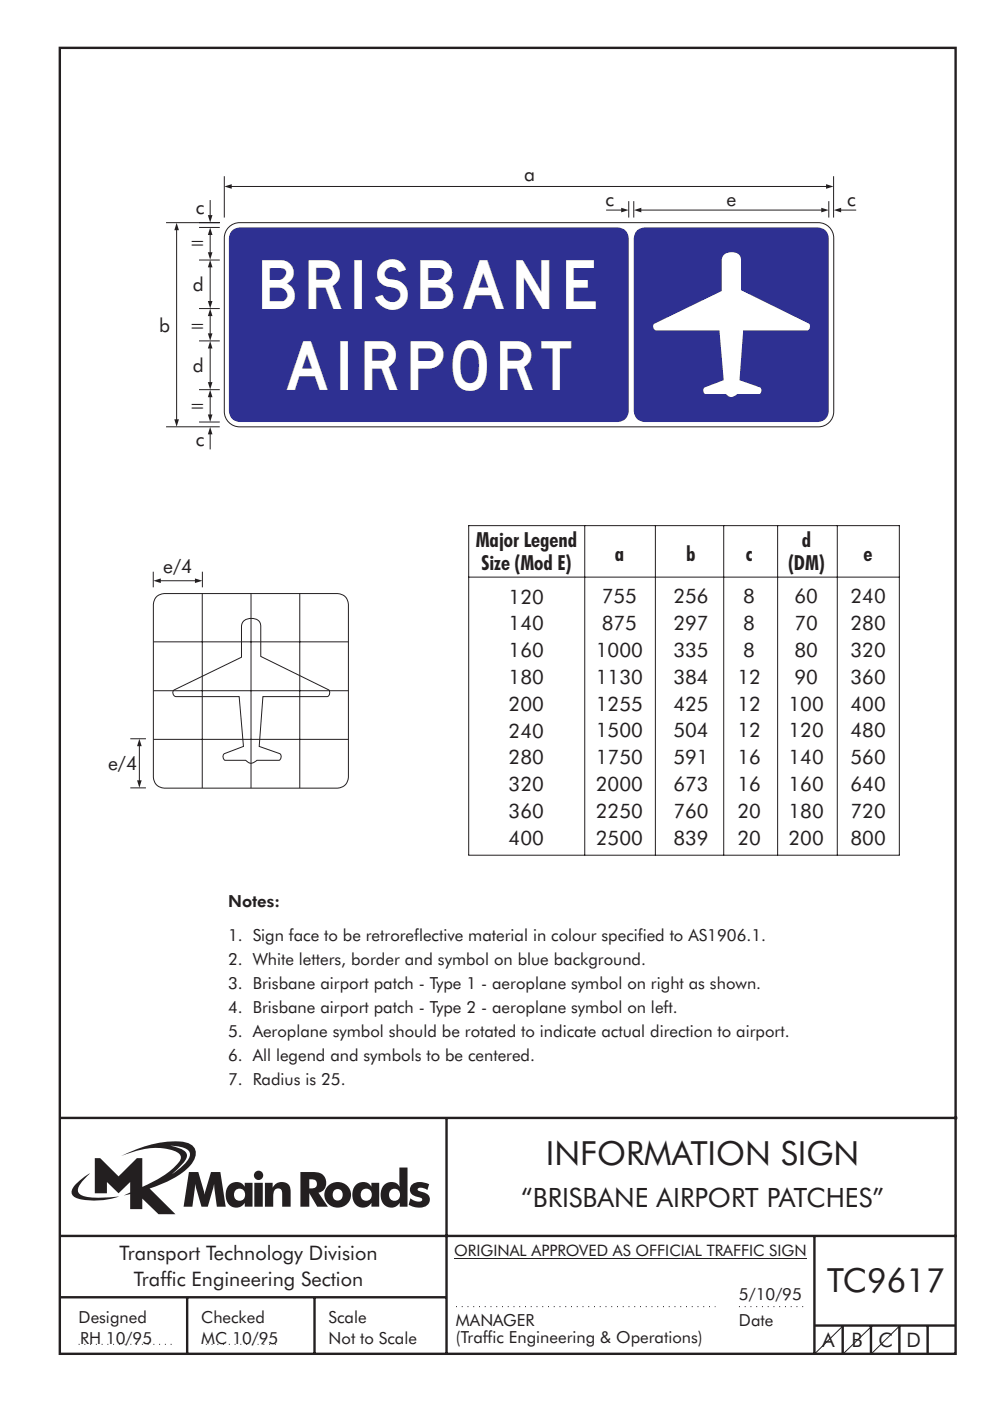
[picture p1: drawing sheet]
<svg xmlns="http://www.w3.org/2000/svg" width="210mm" height="297mm" viewBox="0 0 210 297" stroke-linecap="round" stroke-linejoin="round" font-family="sans-serif">
<g fill="none" stroke="#231f20" stroke-width=".21">
<path d="M99.3 111.4h91.4M99.4 111.4v69.9M124 111.4v69.9M139 111.4v69.9M153.4 111.4v69.9M164.9 111.4v69.9M177.5 111.4v69.9M190.7 111.4v69.9M99.3 122.4h91.4M99.3 181.3h91.4M178.6 281.2l-5.9 5.9M184.8 281.2l-6.1 5.9"/>
<path d="M190.6 281.2l-5.7 5.7"/>
</g>
<g fill="none" stroke="#231f20" stroke-width=".51">
<path d="M12.7 10.1h189.9v276.9h-189.9zM12.7 237h190.3M94.7 236.9v50.1M12.7 262h190M12.7 275h82M39.7 275v12.1M66.7 275v12M172.7 262v25M172.7 281h30M178.7 281v6M184.7 281v6M190.7 281v6"/>
<path d="M196.7 281v6"/>
</g>
<path d="M96.7 277h55M156.7 277h14M16.7 285h20.3M43.6 285h15.1" fill="none" stroke="#231f20" stroke-width=".21" stroke-dasharray=".2 1" stroke-linecap="butt"/>
<path d="M48.5 48.2a3.2 3.2 0 0 1 2.3-1h122.7a3.3 3.3 0 0 1 3.3 3.3v36.8a3.3 3.3 0 0 1-3.3 3.2h-122.7a3.3 3.3 0 0 1-3.2-3.2v-36.8a3.2 3.2 0 0 1 .9-2.3z" fill-rule="evenodd" fill="#fff" stroke="#231f20" stroke-width=".21"/>
<g fill="#2e3092">
<path d="M49.2 48.9l.4-.3 1.2-.4h80.2a2.28 2.28 0 0 1 2.3 2.3v36.7a2.33 2.33 0 0 1-2.3 2.3h-80.2a2.33 2.33 0 0 1-2.3-2.3v-36.7l.4-1.2z" fill-rule="evenodd"/>
<path d="M135 48.9l.5-.3 1.2-.4h36.7a2.28 2.28 0 0 1 2.3 2.3v36.7a2.33 2.33 0 0 1-2.3 2.3h-36.7a2.33 2.33 0 0 1-2.3-2.3v-36.7l.3-1.2z" fill-rule="evenodd"/>
</g>
<path d="M138.8 68.6l14.2-6.9v-6.5a2.11 2.11 0 0 1 3.1-1.6 1.49 1.49 0 0 1 1 1.6v6.3l14.4 7.1a.92 .92 0 0 1-.3 1.4h-13.6l-.8 10.6 4.3 1.5a.86 .86 0 0 1-.1 1.5h-4.7a1.44 1.44 0 0 1-2.4 0h-4.3a.85 .85 0 0 1-.2-1.5l4-1.5-.9-10.6h-13.4a.82 .82 0 0 1-.6-.6 .82 .82 0 0 1 .3-.8z" fill-rule="evenodd" fill="#fff"/>
<path d="M135.2 44.5h39.7" fill="none" stroke="#231f20" stroke-width=".21"/>
<g fill="#231f20">
<path d="M134.4 44.5l1.6-.4v.9z"/>
<path d="M174.1 44.1l1.6 .4-1.6 .5z"/>
</g>
<path d="M48.4 39.5h127.5" fill="none" stroke="#231f20" stroke-width=".21"/>
<g fill="#231f20">
<path d="M47.6 39.5l1.5-.5v1z"/>
<path d="M175.1 39l1.6 .5-1.6 .5z"/>
</g>
<path d="M47.6 37.4v8.7M176.7 37.4v8.7M133.3 42.6v3.5M134.4 42.6v3.5M175.7 42.6v3.5M177.6 44.5h3.9" fill="none" stroke="#231f20" stroke-width=".21"/>
<path d="M176.8 44.5l1.5-.4v.9z" fill="#231f20"/>
<path d="M128.5 44.5h3.9" fill="none" stroke="#231f20" stroke-width=".21"/>
<path d="M131.7 44.1l1.6 .4-1.6 .5z" fill="#231f20"/>
<path d="M35.2 47.2h11.4M37.4 48.1v41.5M42.2 48.2h4.4M42.2 55.1h4.4M42.2 72.3h4.4M42.2 65.4h4.4M35.2 90.5h11.4M42.2 89.5h4.4M42.2 82.6h4.4" fill="none" stroke="#231f20" stroke-width=".21"/>
<g fill="#231f20">
<path d="M37.4 47.2l.5 1.6h-.9z"/>
<path d="M37 88.9h.9l-.5 1.6z"/>
</g>
<path d="M44.6 91.4v3.9" fill="none" stroke="#231f20" stroke-width=".21"/>
<path d="M44.6 90.5l.4 1.6h-.9z" fill="#231f20"/>
<path d="M44.6 42.4v3.9" fill="none" stroke="#231f20" stroke-width=".21"/>
<path d="M44.1 45.6h.9l-.4 1.6z" fill="#231f20"/>
<path d="M44.6 83.5v5.1" fill="none" stroke="#231f20" stroke-width=".21"/>
<g fill="#231f20">
<path d="M44.1 87.9h.9l-.4 1.5z"/>
<path d="M44.6 82.6l.4 1.6h-.9z"/>
</g>
<path d="M44.6 66.3v5.1" fill="none" stroke="#231f20" stroke-width=".21"/>
<g fill="#231f20">
<path d="M44.1 70.7h.9l-.4 1.6z"/>
<path d="M44.6 65.4l.4 1.6h-.9z"/>
</g>
<path d="M44.6 49.1v5.1" fill="none" stroke="#231f20" stroke-width=".21"/>
<g fill="#231f20">
<path d="M44.1 53.5h.9l-.4 1.6z"/>
<path d="M44.6 48.2l.4 1.6h-.9z"/>
</g>
<path d="M44.6 73.1v8.7" fill="none" stroke="#231f20" stroke-width=".21"/>
<g fill="#231f20">
<path d="M44.1 81h.9l-.4 1.6z"/>
<path d="M44.6 72.3l.4 1.6h-.9z"/>
</g>
<path d="M44.6 55.9v8.7" fill="none" stroke="#231f20" stroke-width=".21"/>
<g fill="#231f20">
<path d="M44.1 63.8h.9l-.4 1.6z"/>
<path d="M44.6 55.1l.4 1.6h-.9z"/>
</g>
<path d="M33.2 126.5l.4-.3 1.2-.4h36.8a2.28 2.28 0 0 1 2.3 2.3v36.7a2.33 2.33 0 0 1-2.3 2.3h-36.8a2.33 2.33 0 0 1-2.3-2.3v-36.7l.4-1.2z" fill="none" stroke="#231f20" stroke-width=".21"/>
<path d="M36.9 146.3l14.3-7v-6.4a2.11 2.11 0 0 1 3.1-1.6 1.49 1.49 0 0 1 1 1.5v6.4l14.4 7.1a.92 .92 0 0 1-.3 1.4h-13.7l-.7 10.6 4.3 1.5a.86 .86 0 0 1-.2 1.4h-4.6a1.44 1.44 0 0 1-2.4 0h-4.3a.85 .85 0 0 1-.2-1.4l4-1.5-.9-10.6h-13.4a.82 .82 0 0 1-.6-.6 .82 .82 0 0 1 .2-.8z" fill-rule="evenodd" fill="#fff" stroke="#231f20" stroke-width=".21"/>
<path d="M32.5 121.2v3.3M32.5 136.1h41.4M33.4 123.1h8.7M42.9 125.7v41.4M42.9 121.2v3.3M53.2 125.7v41.4M63.6 125.7v41.4M32.5 156.8h41.4M32.5 146.4h41.4" fill="none" stroke="#231f20" stroke-width=".21"/>
<g fill="#231f20">
<path d="M32.5 123.1l1.6-.5v1z"/>
<path d="M41.3 122.6l1.6 .5-1.6 .5z"/>
</g>
<path d="M27.6 156.6h3.3M29.5 157.5v8.7M27.6 167h3.3" fill="none" stroke="#231f20" stroke-width=".21"/>
<g fill="#231f20">
<path d="M29.1 165.4h.9l-.5 1.6z"/>
<path d="M29.5 156.6l.5 1.6h-.9z"/>
<path d="M36.1 242.9a5.8 5.8 0 0 1 3.9 1.1 1.58 1.58 0 0 1-.2 2l-1.1 1.2-2.3 1.8 .9-.8a6.5 6.5 0 0 0 2.3-3.2 2.43 2.43 0 0 0-2.2-1.8zM20.1 245.5v7.5h2.6v-2.4l2.4 2.4 2.5-2.4v2.2l-1.4 .7 1.4-.3v3.2h2.6v-2.3l3.4 3.3h3.6l-5.5-5.4a20.1 20.1 0 0 0 8.7-4.9 3.1 3.1 0 0 0 .7-3.8 3.8 3.8 0 0 0-3-1.3 25.1 25.1 0 0 0-12.4 3.1 16.1 16.1 0 0 1 11.1-1.1 1.56 1.56 0 0 1 1.4 1.9 17.9 17.9 0 0 1-8 5.8v-6.2h-1.2l-3.9 3.9-3.9-3.9zM16.2 251a1.82 1.82 0 0 0-.7 2.6 9.9 9.9 0 0 0 5.8 .9l2-.3 2-.5a22.2 22.2 0 0 1-7.7-.1 1.33 1.33 0 0 1-.8-2.3l1-1.2 1.3-1.3-1.4 .8zM65.6 250a1.13 1.13 0 0 1 1.2 .2 1.13 1.13 0 0 1 .3 1.2 1.26 1.26 0 0 1-1.5 .6zM63.7 248.5v7.3h1.9v-2.8l1.7 2.8h2.2l-2-2.9a2.25 2.25 0 0 0 1.6-2.7 2.25 2.25 0 0 0-2.6-1.7zM68.9 253.3a2.79 2.79 0 0 0 5.5 0 2.79 2.79 0 0 0-5.5 0zM70.9 252.3a1.15 1.15 0 0 1 1.8 1 1.15 1.15 0 0 1-1.8 1 1.46 1.46 0 0 1 0-2zM75.5 251.2a3.2 3.2 0 0 0 .4 4.6 2.13 2.13 0 0 0 2.9-.8v.8h1.6v-5h-1.7v.8a2.07 2.07 0 0 0-3.2-.4zM76.9 252.2a1.23 1.23 0 0 1 1.7 .3 1.23 1.23 0 0 1-.2 1.7 1.23 1.23 0 0 1-1.7-.1 1.54 1.54 0 0 1 .2-1.9zM84.7 247.5v4.1a2.16 2.16 0 0 0-2.3-.9 2.16 2.16 0 0 0-1.6 1.9 2.52 2.52 0 0 0 2.6 3.4 2.11 2.11 0 0 0 1.4-1v.8h1.6v-8.3zM82.9 252.3a1.24 1.24 0 0 1 1.9 1 1.24 1.24 0 0 1-1.9 1.1 1.47 1.47 0 0 1 0-2.1zM87.4 251.1a1.52 1.52 0 0 0-.4 1.7 1.52 1.52 0 0 0 1.4 .9 .82 .82 0 0 1 1.1 .8 2.07 2.07 0 0 1-2.5-.4l-.4 1.3a3.8 3.8 0 0 0 4 .2 1.56 1.56 0 0 0 .5-1.7 1.56 1.56 0 0 0-1.4-1.1 1.25 1.25 0 0 1-1.2-.6 1.21 1.21 0 0 1 1.7-.1l.4 .2 .4-1.2a3.7 3.7 0 0 0-3.6 0zM40.1 248.5l-1.2 7.3h1.9l.6-4.8 1.3 4.8h1.4l1.3-4.8 .6 4.8h1.9l-1.2-7.3h-2l-1.3 4.8-1.4-4.8zM48.7 251.2a3.2 3.2 0 0 0 .4 4.6 2.13 2.13 0 0 0 2.8-.8v.8h1.6v-5h-1.6v.8a2.07 2.07 0 0 0-3.2-.4zM50.1 252.2a1.23 1.23 0 0 1 1.6 .3 1.23 1.23 0 0 1-.2 1.7 1.23 1.23 0 0 1-1.7-.1 1.55 1.55 0 0 1 .3-1.9zM53.9 250.8v5h1.8v-5zM53.8 249.2a1 1 0 0 0 2 0 1 1 0 0 0-2 0zM56.2 250.8v5h1.7a5.4 5.4 0 0 1 .4-3.5 .91 .91 0 0 1 1.1-.2 .91 .91 0 0 1 .4 1v2.7h1.8v-2.9a2 2 0 0 0-1.4-2.3 2 2 0 0 0-2.4 1.2v-1z" fill-rule="evenodd"/>
</g>
<path d="M96.3 266.7h74.7" fill="none" stroke="#231f20" stroke-width=".21"/>
<g font-size="10.3" fill="#fff">
<text x="55.6" y="65.4">BRISBANE</text>
<text x="60.8" y="82.6">AIRPORT</text>
</g>
<g font-size="7.1" fill="#231f20">
<text x="115.7" y="247">INFORMATION SIGN</text>
<text x="175.4" y="274">TC9617</text>
</g>
<text font-size="5.6" fill="#231f20" x="110.5" y="255.8">“BRISBANE AIRPORT PATCHES”</text>
<g font-size="4.4" fill="#231f20">
<text x="100.9" y="116">Major Legend</text>
<text x="130.4" y="118.9">a</text>
<text x="145.5" y="118.9">b</text>
<text x="158.1" y="118.9">c</text>
<text x="170" y="116">d</text>
<text x="183.1" y="118.9">e</text>
<text x="102.1" y="120.8">Size (Mod E)</text>
<text x="167.1" y="120.8">(DM)</text>
</g>
<g font-size="4.2" fill="#231f20">
<text x="107.8" y="128">120</text>
<text x="127.6" y="127.9">755</text>
<text x="142.8" y="127.9">256</text>
<text x="157.6" y="127.9">8</text>
<text x="168.4" y="127.9">60</text>
<text x="180.3" y="127.9">240</text>
<text x="107.8" y="133.6">140</text>
<text x="127.6" y="133.6">875</text>
<text x="142.8" y="133.6">297</text>
<text x="157.6" y="133.6">8</text>
<text x="168.4" y="133.6">70</text>
<text x="180.3" y="133.6">280</text>
<text x="107.8" y="139.3">160</text>
<text x="126.3" y="139.3">1000</text>
<text x="142.8" y="139.3">335</text>
<text x="157.6" y="139.3">8</text>
<text x="168.4" y="139.3">80</text>
<text x="180.3" y="139.3">320</text>
<text x="107.8" y="145">180</text>
<text x="126.3" y="145">1130</text>
<text x="142.8" y="145">384</text>
<text x="156.3" y="145">12</text>
<text x="168.4" y="145">90</text>
<text x="180.3" y="145">360</text>
<text x="107.8" y="150.7">200</text>
<text x="126.3" y="150.7">1255</text>
<text x="142.8" y="150.7">425</text>
<text x="156.3" y="150.7">12</text>
<text x="167.2" y="150.7">100</text>
<text x="180.3" y="150.7">400</text>
<text x="107.8" y="156.4">240</text>
<text x="126.3" y="156.4">1500</text>
<text x="142.8" y="156.4">504</text>
<text x="156.3" y="156.4">12</text>
<text x="167.2" y="156.4">120</text>
<text x="180.3" y="156.4">480</text>
<text x="107.8" y="162.1">280</text>
<text x="107.8" y="167.7">320</text>
<text x="126.3" y="162">1750</text>
<text x="126.3" y="167.7">2000</text>
<text x="142.8" y="162">591</text>
<text x="142.8" y="167.7">673</text>
<text x="156.3" y="162">16</text>
<text x="156.3" y="167.7">16</text>
<text x="167.2" y="162">140</text>
<text x="167.2" y="167.7">160</text>
<text x="180.3" y="162">560</text>
<text x="180.3" y="167.7">640</text>
<text x="107.8" y="173.4">360</text>
<text x="126.3" y="173.4">2250</text>
<text x="142.8" y="173.4">760</text>
<text x="156.3" y="173.4">20</text>
<text x="167.2" y="173.4">180</text>
<text x="180.3" y="173.4">720</text>
<text x="107.8" y="179.1">400</text>
<text x="126.3" y="179.1">2500</text>
<text x="142.8" y="179.1">839</text>
<text x="156.3" y="179.1">20</text>
<text x="167.2" y="179.1">200</text>
<text x="180.3" y="179.1">800</text>
<text x="25.4" y="267">Transport Technology Division</text>
<text x="28.4" y="272.6">Traffic Engineering Section</text>
<text x="174.3" y="285.5">A</text>
<text x="180.5" y="285.5">B</text>
<text x="186.2" y="285.5">C D</text>
</g>
<g font-size="4.1" fill="#231f20">
<text x="111.1" y="38.4">a</text>
<text x="41.5" y="45.5">c</text>
<text x="128.4" y="43.7">c</text>
<text x="154.1" y="43.7">e</text>
<text x="179.6" y="43.7">c</text>
<text x="40.2" y="52.7">=</text>
<text x="40.9" y="61.7">d</text>
<text x="33.7" y="70.3">b</text>
<text x="40.2" y="70.3">=</text>
<text x="40.9" y="78.9">d</text>
<text x="40.2" y="87.4">=</text>
<text x="41.5" y="94.6">c</text>
<text x="34.6" y="121.5">e/4</text>
<text x="22.9" y="163.2">e/4</text>
</g>
<g font-size="3.5" fill="#231f20">
<text x="48.4" y="192.3">Notes:</text>
<text x="48.4" y="199.6">1. Sign face to be retroreflective material in colour specified to AS1906.1.</text>
<text x="48.4" y="204.7">2. White letters, border and symbol on blue background.</text>
<text x="48.4" y="209.8">3. Brisbane airport patch - Type 1 - aeroplane symbol on right as shown.</text>
<text x="48.4" y="214.8">4. Brisbane airport patch - Type 2 - aeroplane symbol on left.</text>
<text x="48.4" y="219.9">5. Aeroplane symbol should be rotated to indicate actual direction to airport.</text>
<text x="48.4" y="225">6. All legend and symbols to be centered.</text>
<text x="48.4" y="230.1">7. Radius is 25.</text>
<text x="156.7" y="275.6">5/10/95</text>
<text x="16.7" y="280.5">Designed</text>
<text x="42.7" y="280.5">Checked</text>
<text x="69.7" y="280.5">Scale</text>
<text x="96.7" y="281">MANAGER</text>
<text x="156.7" y="281">Date</text>
<text x="17" y="284.9">RH 10/95</text>
<text x="42.7" y="284.9">MC 10/95</text>
<text x="69.7" y="285">Not to Scale</text>
<text x="96.7" y="284.8">(Traffic Engineering &amp; Operations)</text>
</g>
<text font-size="3.4" fill="#231f20" x="96.3" y="266.4">ORIGINAL APPROVED AS OFFICIAL TRAFFIC SIGN</text>
</svg>
